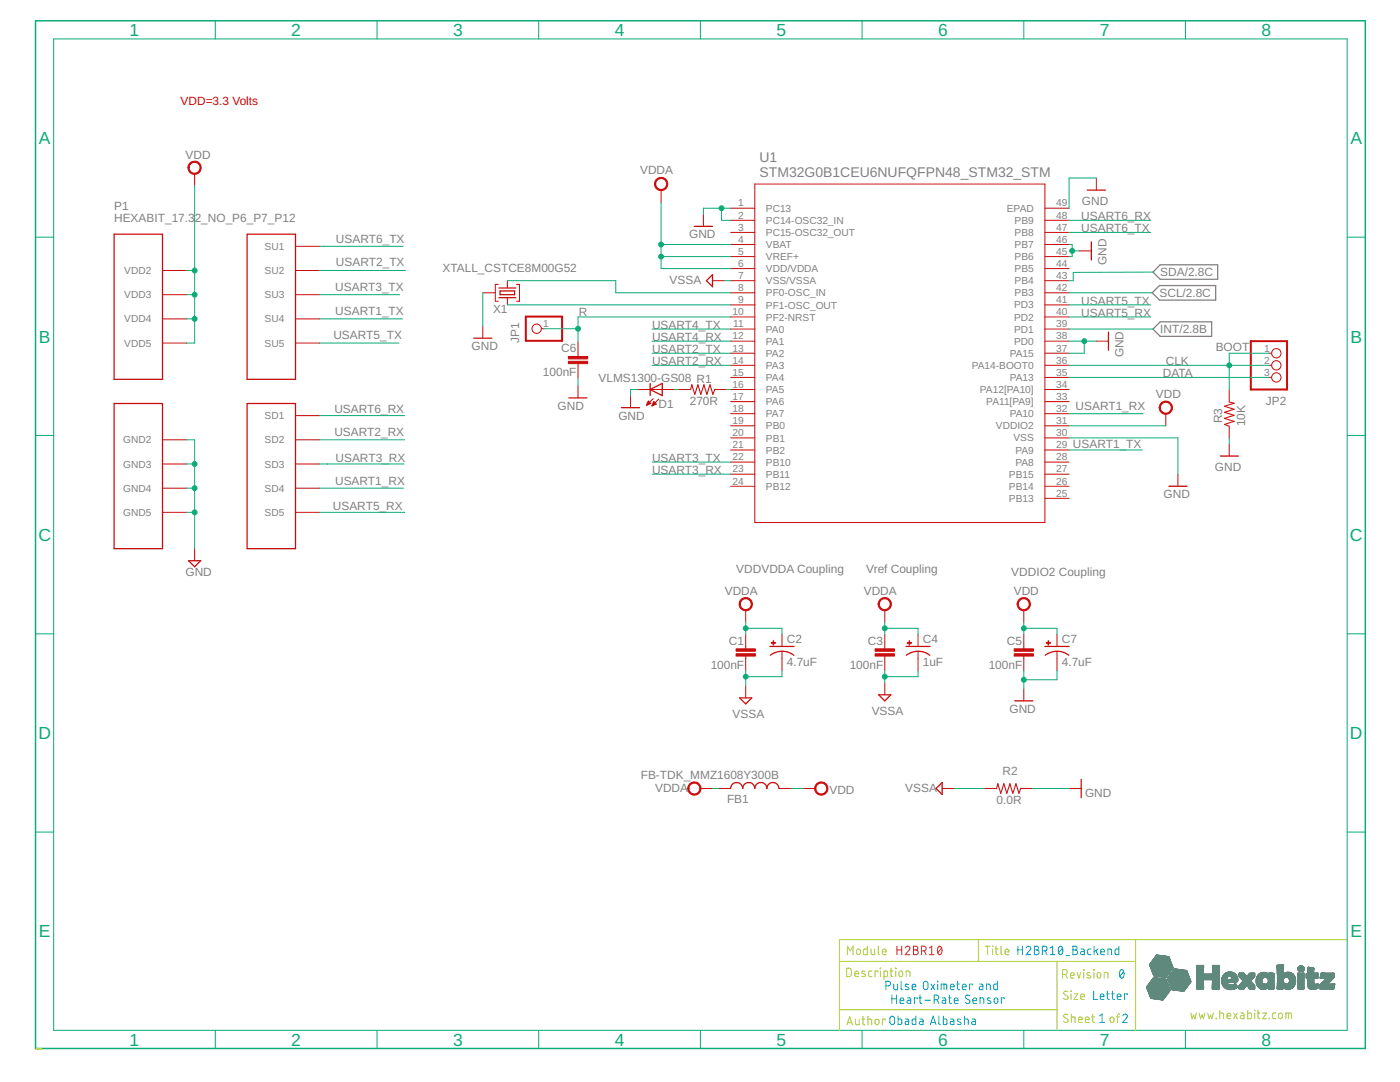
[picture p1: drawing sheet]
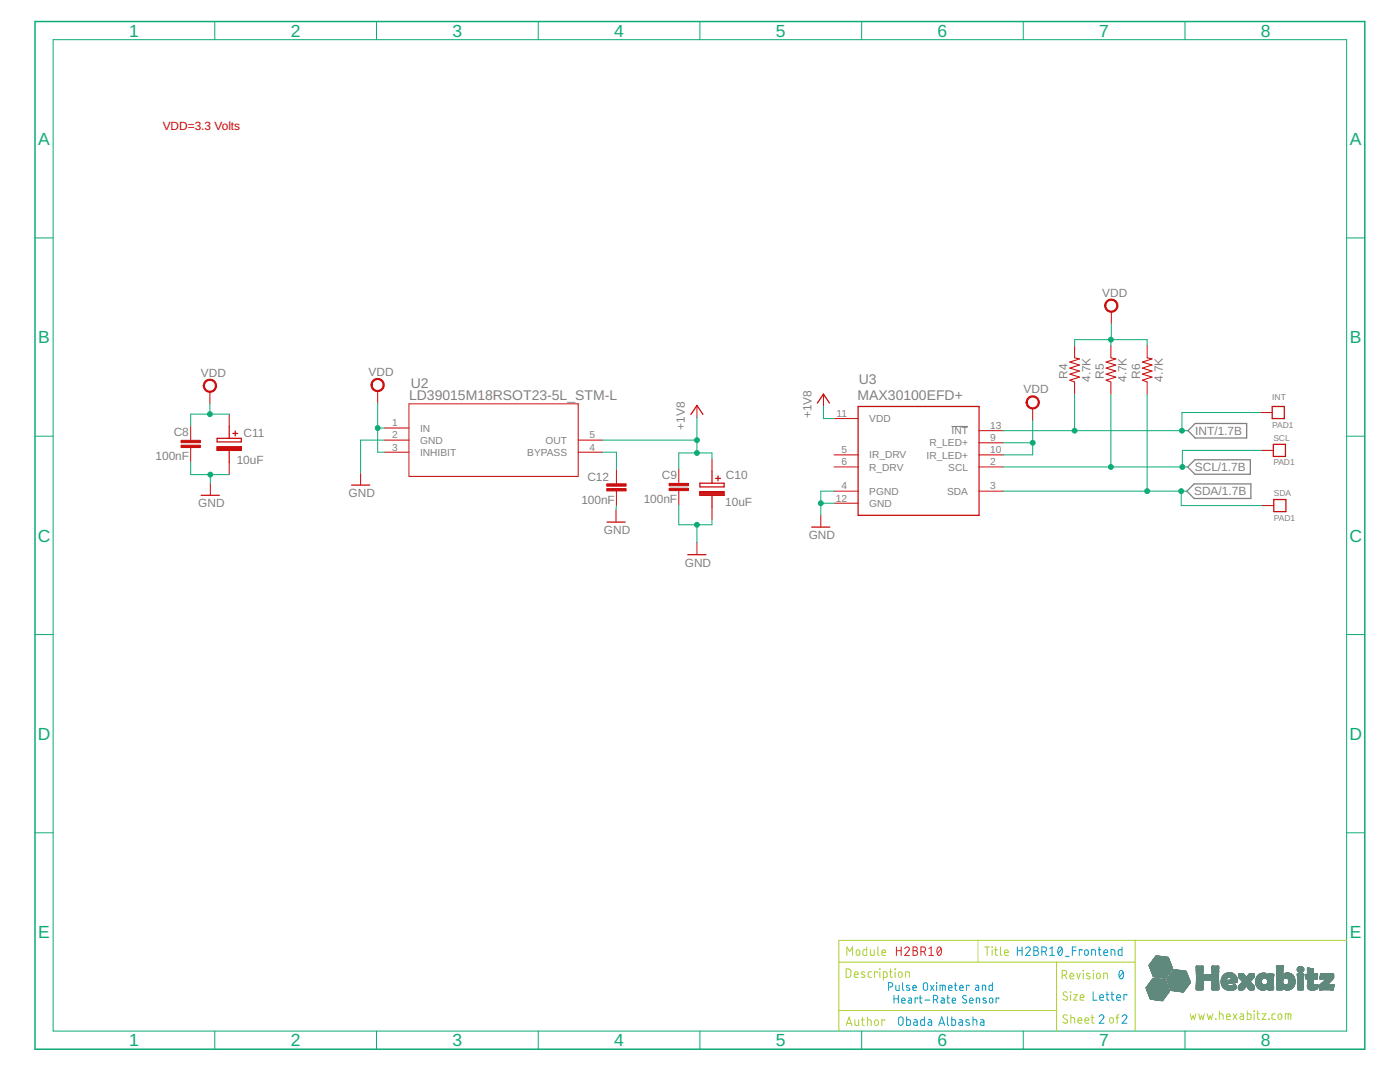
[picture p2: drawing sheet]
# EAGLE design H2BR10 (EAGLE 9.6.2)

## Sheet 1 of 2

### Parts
C1  100nF  C-0603  [C-0603]
C2  4.7uF  C-0805-POL  [C-0805-POL]
C3  100nF  C-0603  [C-0603]
C4  1uF  C-0805-POL  [C-0805-POL]
C5  100nF  C-0603  [C-0603]
C6  100nF  C-0603  [C-0603]
C7  4.7uF  C-0805-POL  [C-0805-POL]
D1  VLMS1300-GS08  [VLMS1300-GS08]
FB1  FB-TDK_MMZ1608Y300B  [FB-TDK_MMZ1608Y300B]
JP1  R  PINHD-1X1  [1X01]
JP2  PINHD-1X3  [1X03]
P1  HEXABIT_17.32_NO_P6_P7_P12  [HEXABIT_17.32_NO_P6_P7_P12]
R1  270R  R-0603  [R-0603]
R2  0.0R  R-0603  [R-0603]
R3  10K  R-0603  [R-0603]
U1  STM32G0B1CEU6NUFQFPN48_STM32_STM  [UFQFPN48_STM32_STM]
X1  XTALL_CSTCE8M00G52  [XTALL_CSTCE8M00G52]

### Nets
CLK: JP2.1 JP2.2 R3.2 U1.36(PA14-BOOT0)
DATA: JP2.3 U1.35(PA13)
GND: C5.2 C6.2 C7.2(-) D1.C P1.PAD_PD8(GND2) P1.PAD_PD9(GND3) P1.PAD_PD10(GND4) P1.PAD_PD11(GND5) R2.1 R3.1 U1.1(PC13) U1.2(PC14-OSC32_IN) U1.30(VSS) U1.37(PA15) U1.38(PD0) U1.45(PB6) U1.46(PB7) U1.49(EPAD) X1.P$2 ; also sheet 2
INT: U1.39(PD1) ; also sheet 2
N$1: R1.1 U1.16(PA5)
N$3: D1.A R1.2
N$4: C6.1 JP1.1 U1.10(PF2-NRST)
N$5: U1.9(PF1-OSC_OUT) X1.P$1
N$6: U1.8(PF0-OSC_IN) X1.P$3
SCL: U1.42(PB3) ; also sheet 2
SDA: U1.43(PB4) ; also sheet 2
USART1_RX: P1.PAD_PD4(SD4) U1.32(PA10)
USART1_TX: P1.PAD_PU4(SU4) U1.29(PA9)
USART2_RX: P1.PAD_PD2(SD2) U1.14(PA3)
USART2_TX: P1.PAD_PU2(SU2) U1.13(PA2)
USART3_RX: P1.PAD_PD3(SD3) U1.23(PB11)
USART3_TX: P1.PAD_PU3(SU3) U1.22(PB10)
USART4_RX: U1.12(PA1)
USART4_TX: U1.11(PA0)
USART5_RX: P1.PAD_PD5(SD5) U1.40(PD2)
USART5_TX: P1.PAD_PU5(SU5) U1.41(PD3)
USART6_RX: P1.PAD_PD1(SD1) U1.48(PB9)
USART6_TX: P1.PAD_PU1(SU1) U1.47(PB8)
VDD: C5.1 C7.1(+) FB1.2 P1.PAD_PU8(VDD2) P1.PAD_PU9(VDD3) P1.PAD_PU10(VDD4) P1.PAD_PU11(VDD5) U1.31(VDDIO2) ; also sheet 2
VDDA: C1.1 C2.1(+) C3.1 C4.1(+) FB1.1 U1.4(VBAT) U1.5(VREF+) U1.6(VDD/VDDA)
VSSA: C1.2 C2.2(-) C3.2 C4.2(-) R2.2 U1.7(VSS/VSSA)
Unconnected: U1.3(PC15-OSC32_OUT) U1.15(PA4) U1.17(PA6) U1.18(PA7) U1.19(PB0) U1.20(PB1) U1.21(PB2) U1.24(PB12) U1.25(PB13) U1.26(PB14) U1.27(PB15) U1.28(PA8) U1.33(PA11[PA9]) U1.34(PA12[PA10]) U1.44(PB5)

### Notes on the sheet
- VDD=3.3 Volts
- BOOT
- VDD\VDDA Coupling | Vref Coupling | VDDIO2 Coupling
- Module | H2BR10 | Title | H2BR10_Backend
- Description | Revision | 0
- Size | Letter
- Pulse Oximeter and
   Heart-Rate Sensor
- www.hexabitz.com
- Author | Obada Albasha | Sheet   of | 1 | 2
- C:/Users/Admin/Desktop/logodraft.bmp

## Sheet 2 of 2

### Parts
C8  100nF  C-0603  [C-0603]
C9  100nF  C-0603  [C-0603]
C10  10uF  T491A106K010AT  [T491A]
C11  10uF  T491A106K010AT  [T491A]
C12  100nF  C-0603  [C-0603]
INT  PAD1  PAD4  [PAD4]
R4  4.7K  R-0603  [R-0603]
R5  4.7K  R-0603  [R-0603]
R6  4.7K  R-0603  [R-0603]
SCL  PAD1  PAD4  [PAD4]
SDA  PAD1  PAD4  [PAD4]
U2  LD39015M18RSOT23-5L_STM-L  [SOT23-5L_STM-L]
U3  MAX30100EFD+  [LGA14R80P2X7_560X280X130]

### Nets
+1V8: C9.1 C10.1(+) U2.5(OUT) U3.11(VDD)
GND: C8.2 C9.2 C10.2(-) C11.2(-) C12.2 U2.2(GND) U3.4(PGND) U3.12(GND) ; also sheet 1
INT: INT.P$1 R4.1 U3.13(!INT) ; also sheet 1
N$2: C12.1 U2.4(BYPASS)
SCL: R5.1 SCL.P$1 U3.2(SCL) ; also sheet 1
SDA: R6.1 SDA.P$1 U3.3(SDA) ; also sheet 1
VDD: C8.1 C11.1(+) R4.2 R5.2 R6.2 U2.1(IN) U2.3(INHIBIT) U3.9(R_LED+) U3.10(IR_LED+) ; also sheet 1
Unconnected: U3.5(IR_DRV) U3.6(R_DRV)

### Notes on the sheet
- VDD=3.3 Volts
- Module | H2BR10 | Title | H2BR10_Frontend
- Description | Revision | 0
- Size | Letter
- Pulse Oximeter and
   Heart-Rate Sensor
- www.hexabitz.com
- Author | Obada Albasha | Sheet   of | 2 | 2

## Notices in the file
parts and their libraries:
HEXABITZ_ICs: COPYRIGHT: Copyright (C) 2022 Ultra Librarian. All rights reserved.
